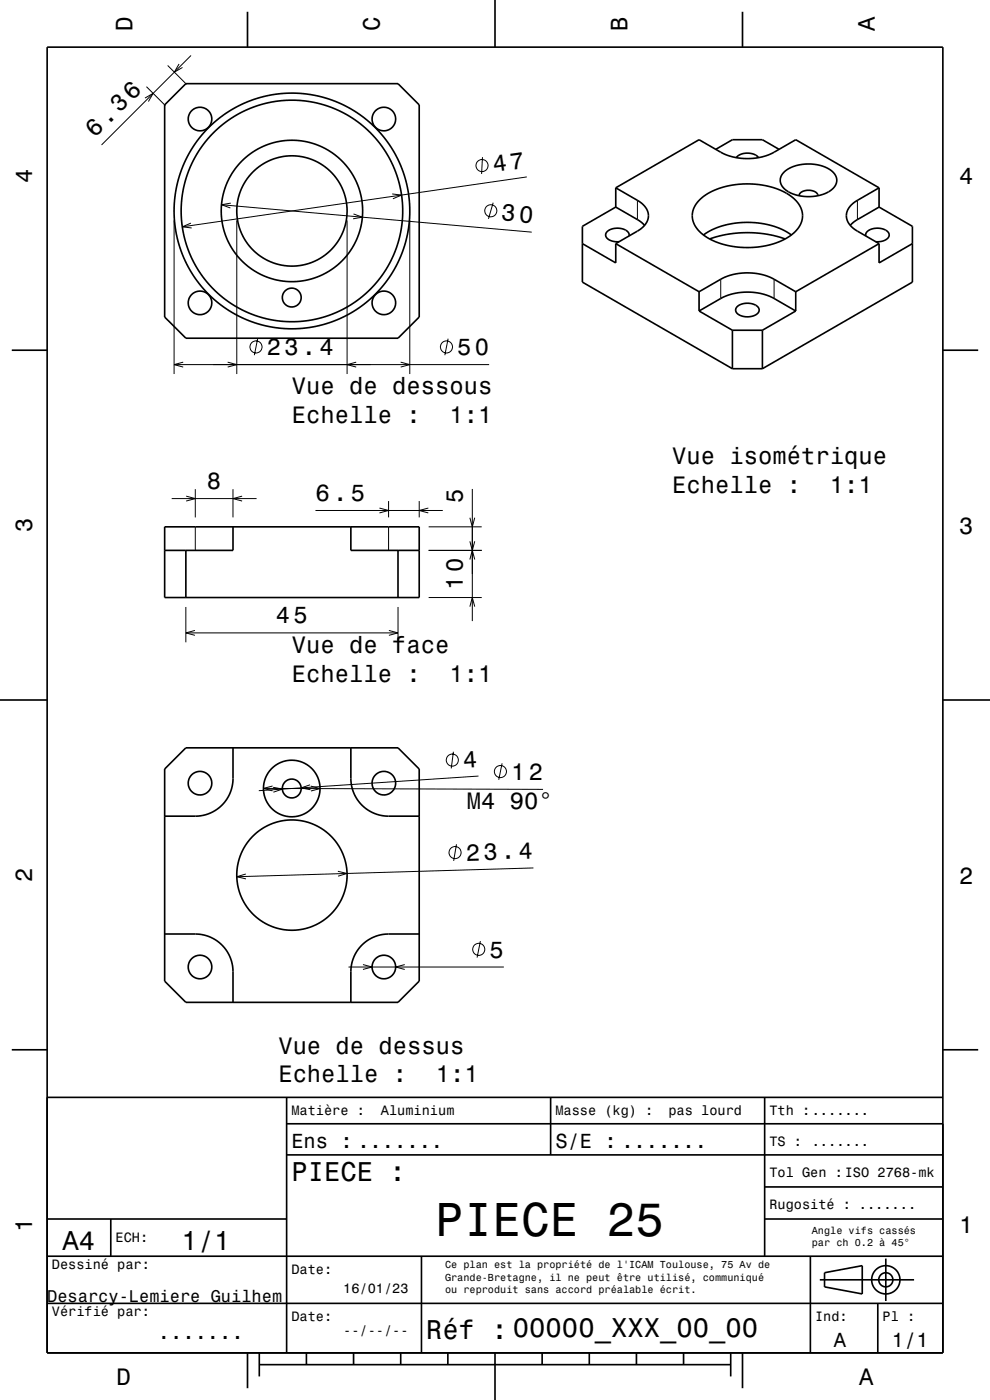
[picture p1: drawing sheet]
<svg xmlns="http://www.w3.org/2000/svg" width="210mm" height="297mm" viewBox="0 0 210 297" stroke-linecap="round" stroke-linejoin="round" font-family="sans-serif">
<g fill="none" stroke="#000" stroke-width=".21">
<path d="M31.1 18.4l4 4M35.6 13.9l4 4M38 13.6l-1 1.7 1.7-1M40.5 11.8l-19 18.9M30.7 20.8l1.8-1-1 1.7M102.3 33.3l-.1 3.6M111.7 37.5l-73 10.6M36.9 46.8v32.6M40.5 47.3l-1.8 .8 2 .3M47 43.4l65.8 5.8M49 43.1l-2 .3 1.9 .7M50.2 46.8v32.6"/>
<path d="M73.6 46.8v32.6M75 45.4l1.9 .7-2 .3M83.2 41.1l2 .3-1.9 .8M86.9 46.8v32.6M104.6 43l-1 3.4M135.2 42.5v4.1M152.9 59.2v4.1M164.2 59.2v4.1M181.9 42.5v4.1M36.9 77.4h66.9M38.9 76.8l-2 .6 2 .5M48.3 76.8l1.9 .6-1.9 .5"/>
<path d="M54.7 71.9l-.7 3.4M75.6 76.8l-2 .6 2 .5M85 76.8l1.9 .6-1.9 .5M95.1 71.9l-.7 3.4M36.4 105.8h18M39.5 105.3l1.9 .5-1.9 .5M41.4 103.8v6M41.4 111.8v5M49.4 103.8v6M51.4 105.3l-2 .5 2 .5M66.9 108.3h27M80.5 107.8l1.9 .5-1.9 .5"/>
<path d="M82.4 106.3v3.5M82.4 111.8v5M88.9 106.3v3.5M90.9 107.8l-2 .5 2 .5M90.9 116.8h11.3M90.9 111.8h11.3M99.7 114.8l.5 2 .5-2M99.7 118.7l.5-1.9 .5 1.9M99.7 109.8l.5 2 .5-2M100.2 103.7v28.1M39.4 128.8v7.5M39.4 134.3h45"/>
<path d="M41.4 133.7l-2 .6 2 .5M82.5 133.7l1.9 .6-1.9 .5M84.4 128.8v7.5M90.9 126.8h11.3M99.7 128.7l.5-1.9 .5 1.9M96.2 159.5l-.5 3.5M55.9 167.3l59.3 .2M57.8 166.7l-1.9 .6 1.9 .5M57.9 167l2 .4-1.9 .7M65.8 166.5l-1.9 .6 1.9 .4M66 166.8l1.9 .5-1.9 .5M96.8 179.1l-.6 3.5"/>
<path d="M101.5 164.6l-46.6 3.1M106.5 161.9l-.7 3.5M52.1 185.4l-1.9 .6 2 .5M71.7 184.8l1.9 .5-1.9 .6M101.9 199.7l-.7 3.5M113.2 184.1l-63 1.9M73.9 205.1l33 .1M77 204.6l1.9 .5-1.9 .6M85.9 204.6l-2 .5 2 .6"/>
<circle cx="102.3" cy="35.1" r="1.28"/>
<circle cx="104.1" cy="44.7" r="1.28"/>
<circle cx="54.3" cy="73.6" r="1.28"/>
<circle cx="94.7" cy="73.6" r="1.28"/>
<circle cx="96" cy="161.3" r="1.28"/>
<circle cx="106.2" cy="163.7" r="1.28"/>
<circle cx="96.5" cy="180.9" r="1.28"/>
<circle cx="101.6" cy="201.4" r="1.28"/>
</g>
<g fill="none" stroke="#000" stroke-width=".35">
<path d="M10 10h190v277h-190zM39.4 17.8h45l4.5 4.5v45l-4.5 4.5h-45l-4.5-4.5v-45zM52.5 2.5v7.5M105 0v10M157.5 2.5v7.5M130.6 39.8l4.6 2.7a3.5 3.5 0 0 1 2.1 4.4 4.8 4.8 0 0 1-2.1 2.1l-4.6 2.7M130.6 39.8l17.7-10.2 4.6 2.7a12.5 12.5 0 0 0 11.3 0l4.6-2.7 17.7 10.2M130.6 39.8v4.1M151.8 31.7l3.6-2.1h6.3l3.6 2.1M156.2 33.4a3.4 3.4 0 0 1 4.7 0M166.3 36.6a8.6 8.6 0 0 1 10.5 0 2.44 2.44 0 0 1-.9 4 8.9 8.9 0 0 1-9.6-.6 2.26 2.26 0 0 1 0-3.4zM186.5 39.8l-4.6 2.7a3.5 3.5 0 0 0-2.2 4.3 4.7 4.7 0 0 0 2.2 2.2l4.6 2.7"/>
<path d="M186.5 39.8v4.1M123.5 51.7l7.1 4.1v-4.1M130.6 43.9l4.9 2.8 1.2 1.1M130.6 43.9l-7.1 4.1v11.9l31.9 18.3M130.6 51.7l17.7 10.2M133.4 50.1a1.76 1.76 0 0 0-2-1.7 2.42 2.42 0 0 0-2.9 1.5 2.43 2.43 0 0 0 2.8 1.4M148.4 42.4l1.8-1.4 2.8-1.2 3-.6 3-.2 3.2 .3 2.7 .8 2.6 1.3 1.7 1.6a4.5 4.5 0 0 1-1.1 6.7l-2.1 1.3-2.5 .9-2.8 .5-3 .1-3-.3-2.9-.9-2.3-1.3-1.6-1.4a4.3 4.3 0 0 1 .5-6.2zM149.2 49.9l1.8-1.1 2.3-.9 2.6-.5 2.4-.2 2.5 .1 2.9 .6 2.3 .8 1.9 1.2M150.5 50.7l3.8-1 4.2-.3 4.4 .3 3.6 1M169.5 41.5a2.2 2.2 0 0 1 3-1 1.23 1.23 0 0 1 1 1M183.6 50.1a1.7 1.7 0 0 1 2-1.7 2.45 2.45 0 0 1 3 1.5 2.36 2.36 0 0 1-2.8 1.4M186.5 43.9l-4.8 2.8-1.3 1.1"/>
<path d="M186.5 43.9l7 4.1v11.9l-31.8 18.3M186.5 51.7v4.1l7-4.1M186.5 51.7l-17.7 10.2M2.5 74.3h7.5M148.3 66l5.6-3.2 2.2-.6 2.2-.2 2.5 .2 2.2 .6 5.8 3.2M148.3 61.9l5.6-3.2 2.2-.6 2.2-.2 2.5 .2 2 .5 6 3.3M148.3 66l7.1 4.1M148.3 61.9v4.1M155.4 78.2h6.3M155.4 70.1h6.3M155.4 70.1v8.1M156.4 65a3.4 3.4 0 0 1 4.5 .3 1.26 1.26 0 0 1-1.1 1.7 3.2 3.2 0 0 1-3.7-.9 .96 .96 0 0 1 .3-1.1z"/>
<path d="M161.7 70.1v8.1M168.8 66l-7.1 4.1M168.8 61.9v4.1M200 74.3h7.5M34.9 111.8h54v15h-54zM39.4 116.8v10M49.4 111.8v5h-14.5M74.4 111.8v5h14.5M84.4 116.8v10M0 148.5h10M39.4 158.6h45l4.5 4.5v45l-4.5 4.5h-45l-4.5-4.5v-45zM49.4 158.6v6.5a8 8 0 0 1-8 8h-6.5"/>
<path d="M74.4 158.6v6.5a8 8 0 0 0 8 8h6.5M200 148.5h10M34.9 198.1h6.5a8 8 0 0 1 8 8v6.5M88.9 198.1h-6.5a8 8 0 0 0-8 8v6.5M2.5 222.7h7.5M10 232.8h190M60.8 238.4h139.2M60.8 232.8v54.2M116.8 232.8v12.2M162.2 232.8v33.7M200 222.7h7.5M10 258.6h50.8"/>
<path d="M23.5 258.6v7.9M60.8 245h139.2M162.2 258.6h37.8M162.2 251.8h37.8M10 276.5h190M10 266.5h190M89.4 266.5v20.5M171.9 266.5v20.5M173.9 271.5h20M174.9 270l8-1.5v6l-8-1.5zM186.2 276.5v10.5M187.9 267v9"/>
<path d="M52.5 287v7.5M55 289.5h100M55 287v5M65 287v2.5M75 287v2.5M85 287v2.5M95 287v2.5M105 287v10M115 287v2.5M125 287v2.5M135 287v2.5M145 287v2.5"/>
<path d="M155 287v5M157.5 287v7.5"/>
<circle cx="42.4" cy="25.3" r="2.5"/>
<circle cx="81.4" cy="25.3" r="2.5"/>
<circle cx="61.9" cy="44.8" r="15"/>
<circle cx="61.9" cy="44.8" r="11.7"/>
<circle cx="61.9" cy="44.8" r="25"/>
<circle cx="61.9" cy="44.8" r="23.5"/>
<circle cx="42.4" cy="64.3" r="2.5"/>
<circle cx="61.9" cy="63.1" r="2"/>
<circle cx="81.4" cy="64.3" r="2.5"/>
<circle cx="42.4" cy="166.1" r="2.5"/>
<circle cx="61.9" cy="167.3" r="2"/>
<circle cx="61.9" cy="167.3" r="6"/>
<circle cx="81.4" cy="166.1" r="2.5"/>
<circle cx="61.9" cy="185.6" r="11.7"/>
<circle cx="42.4" cy="205.1" r="2.5"/>
<circle cx="81.4" cy="205.1" r="2.5"/>
<circle cx="187.9" cy="271.5" r="1.5"/>
<circle cx="187.9" cy="271.5" r="3"/>
</g>
<text font-size="10.1" x="92.3" y="262.3">PIECE 25</text>
<g font-size="5.8">
<text x="61.8" y="250.5">PIECE :</text>
<text x="13.3" y="265.1">A4</text>
<text x="38.5" y="265.2">1/1</text>
<text x="90.4" y="284">Réf : 00000_XXX_00_00</text>
</g>
<g font-size="5.1">
<text x="20.1" y="29.3" transform="rotate(-45 20.1 29.3)">6.36</text>
<text x="106.2" y="46.7" transform="rotate(5 106.2 46.7)">30</text>
<text x="98.3" y="162.8" transform="rotate(-4 98.3 162.8)">4</text>
</g>
<g font-size="5">
<text x="28.1" y="6.5" transform="rotate(-90 28.1 6.5)">D</text>
<text x="80.6" y="6.5" transform="rotate(-90 80.6 6.5)">C</text>
<text x="133.1" y="6.5" transform="rotate(-90 133.1 6.5)">B</text>
<text x="185.6" y="6.5" transform="rotate(-90 185.6 6.5)">A</text>
<text x="6.8" y="38.7" transform="rotate(-90 6.8 38.7)">4</text>
<text x="104.8" y="36.5" transform="rotate(-8 104.8 36.5)">47</text>
<text x="203.5" y="39">4</text>
<text x="56.6" y="75.3">23.4</text>
<text x="97" y="75.3">50</text>
<text x="61.9" y="83.6">Vue de dessous</text>
<text x="61.9" y="89.7">Echelle :</text>
<text x="95.3" y="89.7">1:1</text>
<text x="142.6" y="98.5">Vue isométrique</text>
<text x="43.9" y="103.8">8</text>
<text x="66.9" y="106.3">6.5</text>
<text x="98.2" y="106.8" transform="rotate(-90 98.2 106.8)">5</text>
<text x="142.6" y="104.5">Echelle :</text>
<text x="176" y="104.5">1:1</text>
<text x="6.8" y="112.9" transform="rotate(-90 6.8 112.9)">3</text>
<text x="203.5" y="113.2">3</text>
<text x="98.2" y="125.1" transform="rotate(-90 98.2 125.1)">10</text>
<text x="58.5" y="132.3">45</text>
<text x="61.9" y="138.6">Vue de face</text>
<text x="61.9" y="144.7">Echelle :</text>
<text x="95.3" y="144.7">1:1</text>
<text x="108.4" y="165.4">12</text>
<text x="99" y="171.6">M4 90°</text>
<text x="98.9" y="182.6" transform="rotate(-2 98.9 182.6)">23.4</text>
<text x="6.8" y="187.1" transform="rotate(-90 6.8 187.1)">2</text>
<text x="203.5" y="187.4">2</text>
<text x="103.8" y="203.2">5</text>
<text x="59" y="223.6">Vue de dessus</text>
<text x="59" y="229.6">Echelle :</text>
<text x="92.4" y="229.6">1:1</text>
<text x="6.8" y="261.3" transform="rotate(-90 6.8 261.3)">1</text>
<text x="203.5" y="261.6">1</text>
<text x="24.7" y="293.8">D</text>
<text x="182.2" y="293.8">A</text>
</g>
<g font-size="4.3">
<text x="61.8" y="243.6">Ens : .......</text>
<text x="117.8" y="243.6">S/E : .......</text>
<text x="33.5" y="284">.......</text>
<text x="176.9" y="285.7">A</text>
<text x="189.2" y="285.7">1/1</text>
</g>
<text font-size="3.6" x="10" y="276.2">Desarcy-Lemiere Guilhem</text>
<g font-size="2.9">
<text x="61.8" y="236.6">Matière :</text>
<text x="80.8" y="236.6">Aluminium</text>
<text x="117.8" y="236.6">Masse (kg) :</text>
<text x="141.8" y="236.6">pas lourd</text>
<text x="163.2" y="236.6">Tth :.......</text>
<text x="163.2" y="243.2">TS :</text>
<text x="172.2" y="243.2">.......</text>
<text x="163.2" y="249.8">Tol Gen :ISO 2768-mk</text>
<text x="163.2" y="256.6">Rugosité : .......</text>
<text x="24.5" y="263.4">ECH:</text>
<text x="11" y="269.3">Dessiné par:</text>
<text x="61.8" y="270.3">Date:</text>
<text x="72.8" y="274.3">16/01/23</text>
<text x="11" y="279.3">Vérifié par:</text>
<text x="61.8" y="280.3">Date:</text>
<text x="172.9" y="280.3">Ind:</text>
<text x="187.2" y="280.3">Pl :</text>
<text x="72.8" y="283.3">--/--/--</text>
</g>
<g font-size="2.2">
<text x="172.2" y="261.7">Angle vifs cassés</text>
<text x="94.4" y="269.1">Ce plan est la propriété de l'ICAM Toulouse, 75 Av de</text>
<text x="172.2" y="264.3">par ch 0.2 à 45°</text>
<text x="94.4" y="271.7">Grande-Bretagne, il ne peut être utilisé, communiqué</text>
<text x="94.4" y="274.3">ou reproduit sans accord préalable écrit.</text>
</g>
</svg>
